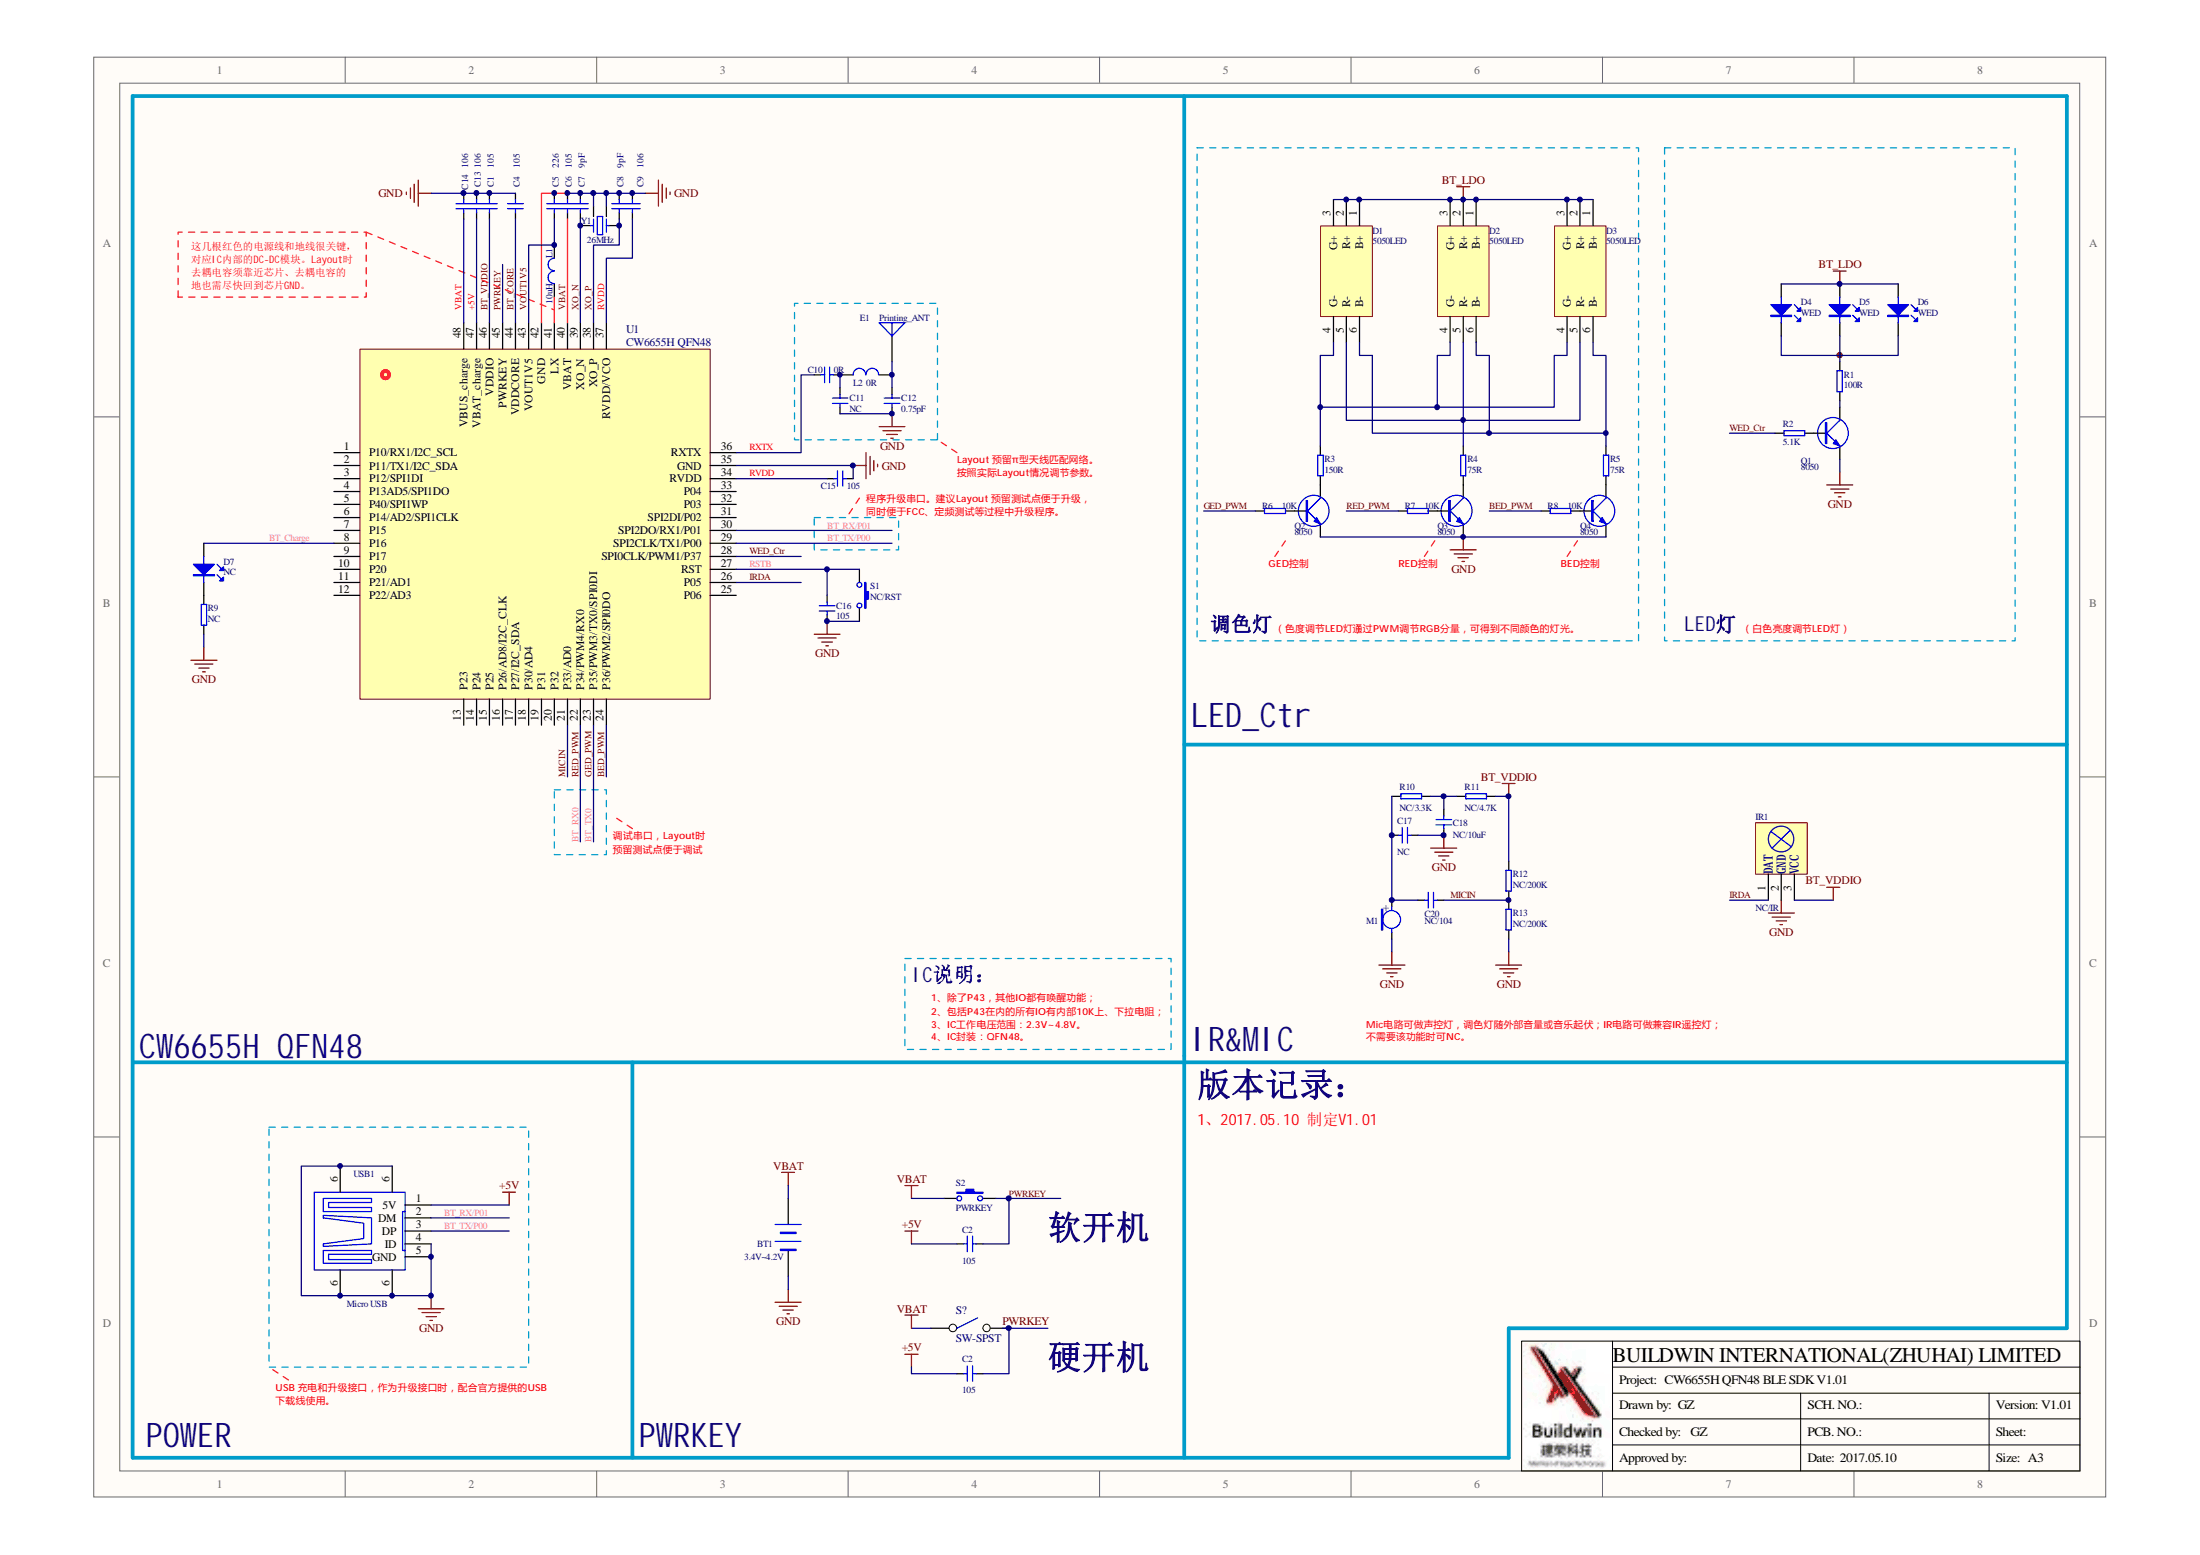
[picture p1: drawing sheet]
# Altium schematic sheet CW6655H QFN48 BLE SDK V1.01.SchDoc
size A3; PageSetup: Record=PageOptions|CenterHorizontal=True|CenterVertical=True|PrintScale=0.69|XCorrection=1.00|YCorrection=1.00|PrintKind=0|BorderSize=5000000|LeftOffset=0|BottomOffset=0|Orientation=2|PaperLength=1000|PaperWidth=1000|Scale=100|PaperSource=7|PrintQuality=-4|MediaType=1|DitherType=10|PaperKind=A4|PrintScaleMode=1

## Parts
(Parts that share a designator on the sheet are numbered #1, #2 ... from top to bottom, then left to right.)
BT1  3.4V~4.2V  [SIP2]
C1  105  [C0603]
C2#1  105  [C0603]
C2#2  105  [C0603]
C4  105  [C0603]
C5  226  [C0805]
C6  105  [C0603]
C7  9pF  [C0402]
C8  9pF  [C0402]
C9  106  [C0603]
C10  0R  [C0402]
C11  NC  [C0402]
C12  0.75pF  [C0402]
C13  106  [C0603]
C14  106  [C0603]
C15  105  [C0603]
C16  105  [C0603]
C17  NC  [C0603]
C18  NC/10uF  [C0805]
C20  NC/104  [C0603]
D1  5050LED  [5050LED]
D2  5050LED  [5050LED]
D3  5050LED  [5050LED]
D4  WED  [D3528]
D5  WED  [D3528]
D6  WED  [D3528]
D7  NC  [d0805]
E1  Printing_ANT  [IFA]  (net tie, no BOM)
IR1  NC/IR  [IC-REM]
L1  10uH  [L0805]
L2  0R  [R0402]
M1  MIC  [MIC]  (value not drawn)
Q1  8050  [SOT-23]
Q2  8050  [SOT-23]
Q3  8050  [SOT-23]
Q4  8050  [SOT-23]
R1  100R  [R0603]
R2  5.1K  [R0603]
R3  150R  [R0603]
R4  75R  [R0603]
R5  75R  [R0603]
R6  10K  [R0603]
R7  10K  [R0603]
R8  10K  [R0603]
R9  NC  [R0603]
R10  NC/3.3K  [R0603]
R11  NC/4.7K  [R0603]
R12  NC/200K  [R0603]
R13  NC/200K  [R0603]
S1  NC/RST  [KEY_SMD_4.5*4.5]
S2  PWRKEY  [KEY_SMD_4.5*4.5]
S?  SW-SPST
U1  CW6655H QFN48  [QFN-48L-0.4]
USB1  Micro USB  [USB-MICRO]
Y1  26MHz  [26m]

## Blocks framed on the sheet
调色灯: D1-D3 Q2-Q4 R3-R8
LED灯: D4-D6 Q1 R1 R2

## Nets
+5V: C2#1.2 C2#2.2 C13.1 U1.47(VBAT_charge) USB1.1(5V)
BT_LDO: D1.1(B+) D1.2(R+) D1.3(G+) D2.1(B+) D2.2(R+) D2.3(G+) D3.1(B+) D3.2(R+) D3.3(G+) D4.1 D5.1 D6.1
BT_VDDIO: C1.2 IR1.3(VCC) R11.2 R12.2 U1.46(VDDIO)
GND: BT1.2(-) C1.1 C4.1 C5.1 C6.1 C7.1 C8.1 C9.1 C11.1 C12.1 C13.2 C14.2 C15.2 C16.1 C17.1 C18.1 IR1.2(GND) M1.2 Q1.2(E) Q2.2(E) Q3.2(E) Q4.2(E) R9.1 R13.1 S1.2 U1.35(GND) U1.42(GND) USB1.4(ID) USB1.5(GND) USB1.6 Y1.2 Y1.4
VBAT: BT1.1(+) C6.2 C14.1 S2.1 S?.1 U1.40(VBAT) U1.48(VBUS_charge)
BED_PWM: R8.2 U1.24(P36/PWM2/SPI0DO)
BT_Charge: D7.1 U1.8(P16)
BT_CORE: C4.2 U1.44(VDDCORE)
BT_RX0: R7.2 U1.22(P34/PWM4/RX0)  [also labelled RED_PWM]
BT_RX/P01: U1.30(SPI2DO/RX1/P01) USB1.2(DM)
BT_TX0: R6.2 U1.23(P35/PWM3/TX0/SPI0DI)  [also labelled GED_PWM]
BT_TX/P00: U1.29(SPI2CLK/TX1/P00) USB1.3(DP)
IRDA: IR1.1(DAT) U1.26(P05)
MICIN: C20.1 R12.1 R13.2 U1.21(P33/AD0)
PWRKEY: C2#1.1 C2#2.1 S2.2 S?.2 U1.45(PWRKEY)
RSTB: C16.2 S1.1 U1.27(RST)
RVDD: C9.2 C15.1 U1.34(RVDD) U1.37(RVDD/VCO)
RXTX: C10.1 U1.36(RXTX)
VOUT1V5: C5.2 L1.2 U1.43(VOUT1V5)
WED_Ctr: R2.2 U1.28(SPI0CLK/PWM1/P37)
XO_N: C7.2 U1.39(XO_N) Y1.3
XO_P: C8.2 U1.38(XO_P) Y1.1
NetC10_2: C10.2 C11.2 L2.1
NetC12_2: C12.2 E1.1(A) L2.2
NetC17_2: C17.2 C20.2 M1.1 R10.1
NetC18_2: C18.2 R10.2 R11.1
NetD1_4: D1.4(G-) D2.4(G-) D3.4(G-) R3.1
NetD1_5: D1.5(R-) D2.5(R-) D3.5(R-) R4.1
NetD1_6: D1.6(B-) D2.6(B-) D3.6(B-) R5.1
NetD4_2: D4.2 D5.2 D6.2 R1.2
NetD7_2: D7.2 R9.2
NetL1_1: L1.1 U1.41(LX)
NetQ1_1: Q1.1(B) R2.1
NetQ1_3: Q1.3(C) R1.1
NetQ2_1: Q2.1(B) R6.1
NetQ2_3: Q2.3(C) R3.2
NetQ3_1: Q3.1(B) R7.1
NetQ3_3: Q3.3(C) R4.2
NetQ4_1: Q4.1(B) R8.1
NetQ4_3: Q4.3(C) R5.2

Not connected (* = marked no-connect by the designer): U1 1(P10/RX1/I2C_SCL) 2(P11/TX1/I2C_SDA) 3(P12/SPI1DI) 4(P13AD5/SPI1DO) 5(P40/SPI1WP) 6(P14/AD2/SPI1CLK) 7(P15) 9(P17) 10(P20) 11(P21/AD1) 12(P22/AD3) 13(P23) 14(P24) 15(P25) 16(P26/AD8/I2C_CLK) 17(P27/I2C_SDA) 18(P30/AD4) 19(P31) 20(P32) 25(P06) 31(SPI2DI/P02) 32(P03) 33(P04)

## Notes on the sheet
- 这几根红色的电源线和地线很关键，
- 对应IC内部的DC-DC模块。Layout时
- 去耦电容须靠近芯片、去耦电容的
- 地也需尽快回到芯片GND。
- Layout 预留π型天线匹配网络。
- 按照实际Layout情况调节参数。
- (near C15) 程序升级串口。建议Layout 预留测试点便于升级，
- (near C15) 同时便于FCC、定频测试等过程中升级程序。
- GED控制
- RED控制
- BED控制
- （色度调节LED灯）
- 通过PWM调节RGB分量，可得到不同颜色的灯光。
- （白色亮度调节LED灯）
- LED_Ctr
- 调试串口，Layout时
- 预留测试点便于调试
- IC说明：
- 1、除了P43，其他IO都有唤醒功能；
- CW6655H QFN48
- 2、包括P43在内的所有IO有内部10K上、下拉电阻；
- 3、IC工作电压范围：2.3V~4.8V。
- 4、IC封装：QFN48。
- IR&MIC
- Mic电路可做声控灯，调色灯随外部音量或音乐起伏；IR电路可做兼容IR遥控灯；
- 不需要该功能时可NC。
- 版本记录：
- 1、2017.05.10 制定V1.01
- 软开机
- USB 充电和升级接口，作为升级接口时，配合官方提供的USB
- 硬开机
- BUILDWIN INTERNATIONAL(ZHUHAI) LIMITED
- Project:
- CW6655H QFN48 BLE SDK V1.01
- POWER
- 下载线使用。
- PWRKEY
- Drawn by:
- Checked by:
- GZ
- SCH. NO.:
- PCB. NO.:
- Version:
- Sheet:
- V1.01
- Approved by:
- Date:
- 2017.05.10
- Size:
- A3
